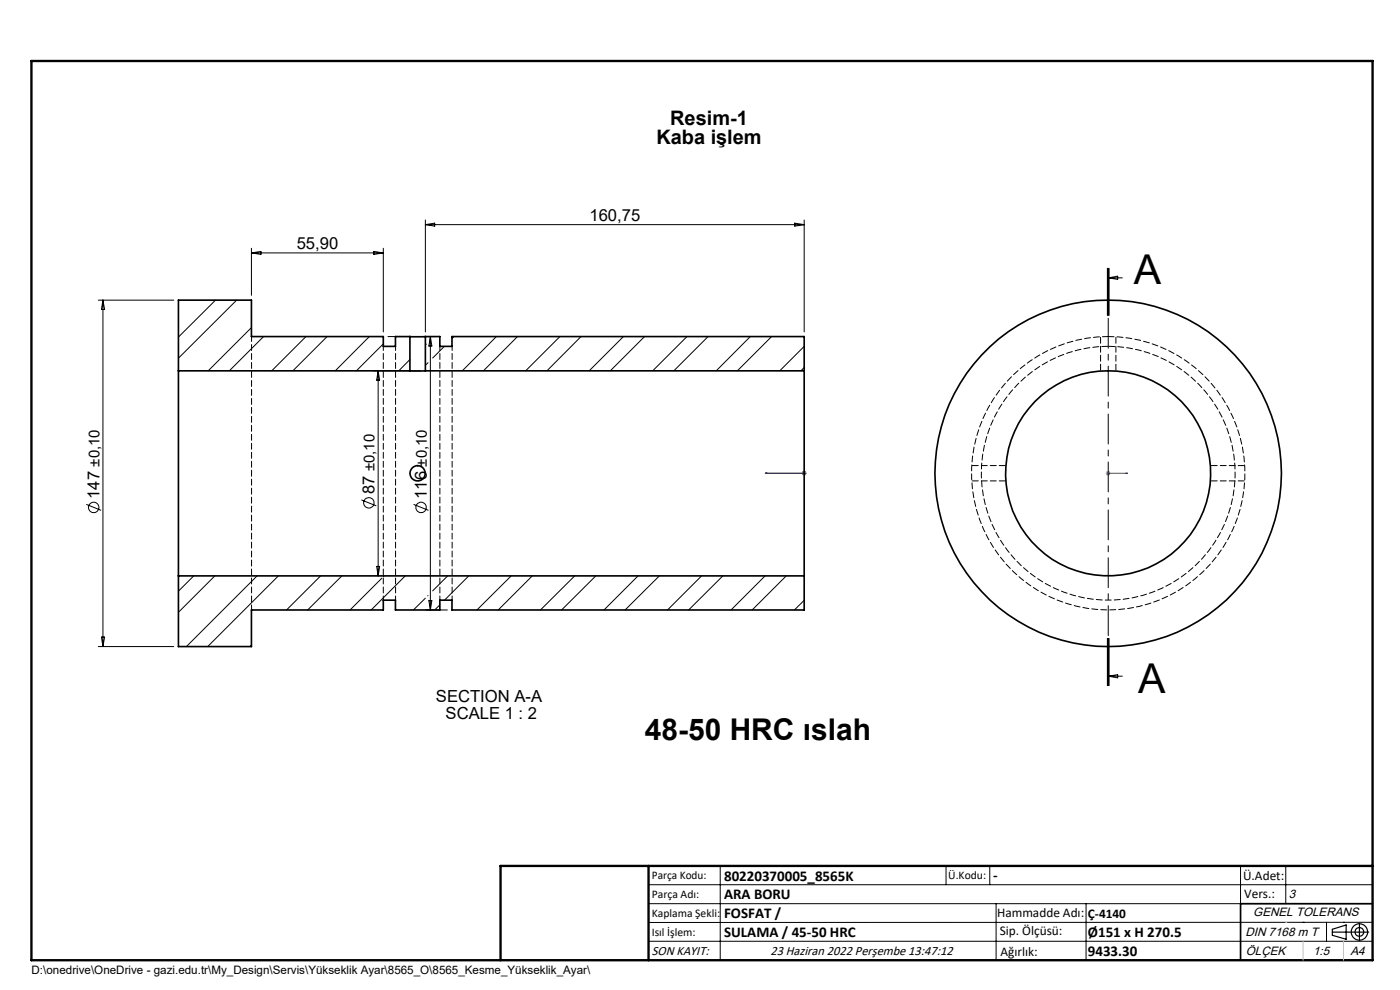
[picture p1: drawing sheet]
<svg xmlns="http://www.w3.org/2000/svg" width="297mm" height="210mm" viewBox="0 0 297 210" stroke-linecap="round" stroke-linejoin="round" font-family="sans-serif">
<g fill="none" stroke="#000" stroke-width=".21">
<path d="M53.3 52.7v9.9M53.3 53.6h28M53.3 53.6l2.1-.3v.7zM79.3 53.3l2 .3-2 .4zM81.3 52.7v17.7M90.2 46.7v23.7M90.2 47.7h80.4M90.2 47.7l2-.4v.7zM168.6 47.3l2 .4-2 .3zM170.6 46.7v23.7M234.9 56.9v10M235.1 58.9h3"/>
<path d="M235.1 58.9l2-.3v.7zM235.1 56.9v10M235.3 56.9v10M20.8 63.7h16.1M21.8 63.7v73.5M21.8 63.7l.4 1.9h-.7zM79.2 78.7h10M80.2 78.7v43.5M80.2 78.7l.3 1.9h-.6zM82.3 71.4h10M91.3 71.4v58M91.3 71.4l.3 2h-.6z"/>
<path d="M18.3 107l3.1 1.3M76.7 106l3.1 1.3M87.7 107l3.2 1.3M20.8 137.2h16.1M21.5 135.1h.7l-.4 2.1zM79.9 120.1h.6l-.3 2.1zM90.3 129.4h4.6M91 127.4h.6l-.3 2zM234.9 135.4v10M235.1 135.4v10M235.3 135.4v10zM235.1 143.4l2-.3v.7z"/>
<path d="M235.1 143.4h3M137.6 187.7h153.6M137.6 191.7h153.6M137.6 199.7h153.6M152.8 183.7v20M200.7 183.7v4M210 183.7v4M211.3 191.7v12M230.4 191.7v12M263.2 183.7v20M272.8 183.7v8M276.4 195.6h.1"/>
<path d="M281.4 195.6v4.1M285 195.6h.1M291.2 195.6l-153.6 .1"/>
<circle cx="19.9" cy="107.6" r="1.1"/>
<circle cx="78.3" cy="106.7" r="1.12"/>
<circle cx="89.3" cy="107.6" r="1.11"/>
</g>
<g fill="none" stroke="#000" stroke-width=".25">
<path d="M282.6 197.7h7.8M282.6 197.1l3-.9v3l-3-.8zM288.4 195.8v3.8M106.2 203.7h185"/>
<circle cx="288.4" cy="197.7" r="1.74"/>
<circle cx="288.4" cy="197.7" r=".93"/>
</g>
<path d="M162.3 100.4h.5h-.5M162.3 100.4h8.3M170.5 100.4h.2zM170.6 100.4h.1M235 100.4h.2zM235.1 100.4h.1M235.1 100.4h4.1M239.2 100.4h-.4h.4" fill="none" stroke="#00f" stroke-width=".21"/>
<path d="M170.6 99.9v1M235.1 99.9v1M170.1 100.4h1M170.3 100l.7 .7M171 100l-.7 .7M234.6 100.4h1M234.7 100l.7 .7M235.4 100l-.7 .7" fill="none" stroke="#808080" stroke-width=".21"/>
<path d="M235.1 56.9v88.5" fill="none" stroke="#000" stroke-width=".21" stroke-dasharray="6.3 1.3 1.3 1.3" stroke-dashoffset="-.4"/>
<path d="M291.2 191.7h-28v12" fill="none" stroke="#000" stroke-width=".35"/>
<path d="M6.7 12.9h284.5v190.8h-284.5zM137.6 183.7v20M291.2 183.7h-185v20" fill="none" stroke="#000" stroke-width=".5"/>
<path d="M276.4 199.7v4M285 199.7v4" fill="none" stroke="#c0c0c0" stroke-width=".21"/>
<path d="M272.8 195.6h.1" fill="none" stroke="#c0c0c0" stroke-width=".25"/>
<g fill="#00f">
<path d="M238.8 100.4h.4zM235 100.4h.2z"/>
<path d="M170.5 100.4h.2zM162.3 100.4h.5zM170.5 100.4h.2zM162.3 100.4h.5z"/>
</g>
<g fill="none" stroke="#000" stroke-width=".35">
<path d="M37.9 78.7v43.5M37.9 78.7h49.1M87 78.7h3.2M87 71.4h3.2M87 71.4v7.3M87 71.4h-3.1v2.1h-2.6v-2.1h-28v-7.7h-15.4v15M90.2 78.7h80.4M90.2 71.4v7.3M90.2 71.4h3.1v2.1h2.6v-2.1h74.7v7.3M170.6 78.7v43.5M37.9 122.2h132.7M37.9 122.2v15h15.4v-7.8h28v-2.1h2.6v2.1h9.4v-2.1h2.6v2.1h74.7v-7.2"/>
<circle cx="88.6" cy="100.4" r="1.63"/>
<circle cx="235.1" cy="100.4" r="21.7"/>
<circle cx="235.1" cy="100.4" r="36.7"/>
</g>
<path d="M235.1 71.4a29 29 0 0 1 25.5 42.8 29 29 0 0 1-49.8 1.9 29 29 0 0 1 22.1-44.6l2.2-.1" fill="none" stroke="#000" stroke-width=".21" stroke-dasharray="1.3 .6"/>
<path d="M235.1 73.5a26.9 26.9 0 0 1 23.7 39.7 26.9 26.9 0 0 1-46.3 1.9 26.9 26.9 0 0 1 20.5-41.6h2.1" fill="none" stroke="#000" stroke-width=".21" stroke-dasharray="1.3 .6" stroke-dashoffset="-.1"/>
<path d="M233.5 71.4v7.3M236.7 78.7v-7.3M213.4 98.8h-7.3M264.1 98.8h-7.3M206.1 102h7.3M256.8 102h7.3" fill="none" stroke="#000" stroke-width=".21" stroke-dasharray="1.3 .6" stroke-dashoffset="-.2"/>
<g fill="none" stroke="#000" stroke-width=".21">
<path d="M45.7 63.7l-7.8 7.8M50.2 63.7l-12.3 12.3M53.3 69.5l-9.1 9.2M55.9 71.4l-7.3 7.3M64.9 71.4l-7.3 7.3M69.4 71.4l-7.3 7.3M78.4 71.4l-7.3 7.3M81.3 72.9l-5.7 5.8M87 76.3l-2.4 2.4M90.2 73h.1M90.8 76.9l-.6 .6M94.3 73.5l-2.5 2.4"/>
<path d="M96.3 71.4l-.4 .4M105.3 71.4l-7.2 7.3M109.8 71.4l-7.2 7.3M118.8 71.4l-7.3 7.3M123.3 71.4l-7.3 7.3M132.3 71.4l-7.3 7.3M136.7 71.4l-7.2 7.3M145.7 71.4l-7.2 7.3M150.2 71.4l-7.3 7.3M159.2 71.4l-7.3 7.3M163.7 71.4l-7.3 7.3M170.6 73.5l-5.2 5.2"/>
<path d="M170.6 78l-.7 .7M41.1 122.2l-3.2 3.2M45.6 122.2l-7.7 7.7M53.3 136.8l-.3 .4M54.5 122.2l-15 15M59.1 122.2l-15 15M68 122.2l-7.2 7.2M72.5 122.2l-7.2 7.2M81 122.7l-6.7 6.7M81.5 122.2l-.2 .1M86 122.2l-7.3 7.2M90.2 126.9l-2.5 2.5"/>
<path d="M90.8 126.3l-.1 .1M93.3 128.3l-.9 .9M95 122.2l-3.2 3.1M99.4 122.2l-5.1 5.1M108.4 122.2l-7.2 7.2M112.9 122.2l-7.2 7.2M121.9 122.2l-7.2 7.2M126.4 122.2l-7.3 7.2M135.4 122.2l-7.3 7.2M139.9 122.2l-7.3 7.2M148.8 122.2l-7.2 7.2M153.4 122.2l-7.3 7.2"/>
<path d="M162.3 122.2l-7.2 7.2M166.8 122.2l-7.2 7.2M170.6 127.3l-2.1 2.1"/>
</g>
<path d="M81.3 127.3v-53.8M83.9 127.3v-53.8M93.3 127.3v-53.8M95.9 127.3v-53.8" fill="none" stroke="#000" stroke-width=".21" stroke-dasharray="1.3 .6" stroke-dashoffset=".4"/>
<path d="M53.4 129.4v-58" fill="none" stroke="#000" stroke-width=".21" stroke-dasharray="1.3 .6" stroke-dashoffset=".2"/>
<g font-size="8.7">
<text x="240.5" y="60.2">A</text>
<text x="241.4" y="147">A</text>
</g>
<text font-size="6.3" x="136.8" y="156.9">48-50 HRC ıslah</text>
<g font-size="4.2">
<text x="142.2" y="26.4">Resim-1</text>
<text x="139.2" y="30.6">Kaba işlem</text>
</g>
<g font-size="3.5">
<text x="125.1" y="46.8">160,75</text>
<text x="62.9" y="52.8">55,90</text>
<text x="21.1" y="105.8" transform="rotate(-90 21.1 105.8)">147 ±0,10</text>
<text x="79.4" y="104.9" transform="rotate(-90 79.4 104.9)">87 ±0,10</text>
<text x="90.5" y="105.8" transform="rotate(-90 90.5 105.8)">116 ±0,10</text>
<text x="92.5" y="149">SECTION A-A</text>
<text x="94.5" y="152.5">SCALE 1 : 2</text>
</g>
<g font-size="3.2">
<text x="153.6" y="186.8">80220370005_8565K</text>
<text x="153.6" y="190.8">ARA BORU</text>
<text x="210.7" y="186.6">-</text>
<text x="153.6" y="194.8">FOSFAT /</text>
<text x="153.6" y="198.8">SULAMA / 45-50 HRC</text>
<text x="230.8" y="198.7">Ø151 x H 270.5</text>
<text x="230.8" y="202.8">9433.30</text>
</g>
<g font-size="2.8">
<text x="263.7" y="186.7">Ü.Adet:</text>
<text x="263.9" y="190.5">Vers.:</text>
<text x="211.5" y="194.5">Hammadde Adı:</text>
<text x="230.8" y="194.7">Ç-4140</text>
<text x="138.3" y="202.6">SON KAYIT:</text>
<text x="163.5" y="202.6">23 Haziran 2022 Perşembe 13:47:12</text>
<text x="212.1" y="198.4">Sip. Ölçüsü:</text>
<text x="212.2" y="202.7">Ağırlık:</text>
</g>
<g font-size="2.6">
<text x="273.4" y="190.4">3</text>
<text x="265.9" y="194.4">GENEL TOLERANS</text>
<text x="264.2" y="198.5">DIN 7168 m T</text>
<text x="264.3" y="202.6">ÖLÇEK</text>
<text x="278.5" y="202.6">1:5</text>
<text x="286.5" y="202.6">A4</text>
</g>
<g font-size="2.5">
<text x="138.3" y="186.4">Parça Kodu:</text>
<text x="138.3" y="190.5">Parça Adı:</text>
<text x="201.2" y="186.5">Ü.Kodu:</text>
<text x="138.3" y="194.5">Kaplama Şekli:</text>
<text x="138.3" y="198.6">Isıl İşlem:</text>
<text x="6.7" y="206.7">D:\onedrive\OneDrive - gazi.edu.tr\My_Design\Servis\Yükseklik Ayar\8565_O\8565_Kesme_Yükseklik_Ayar\</text>
</g>
</svg>
